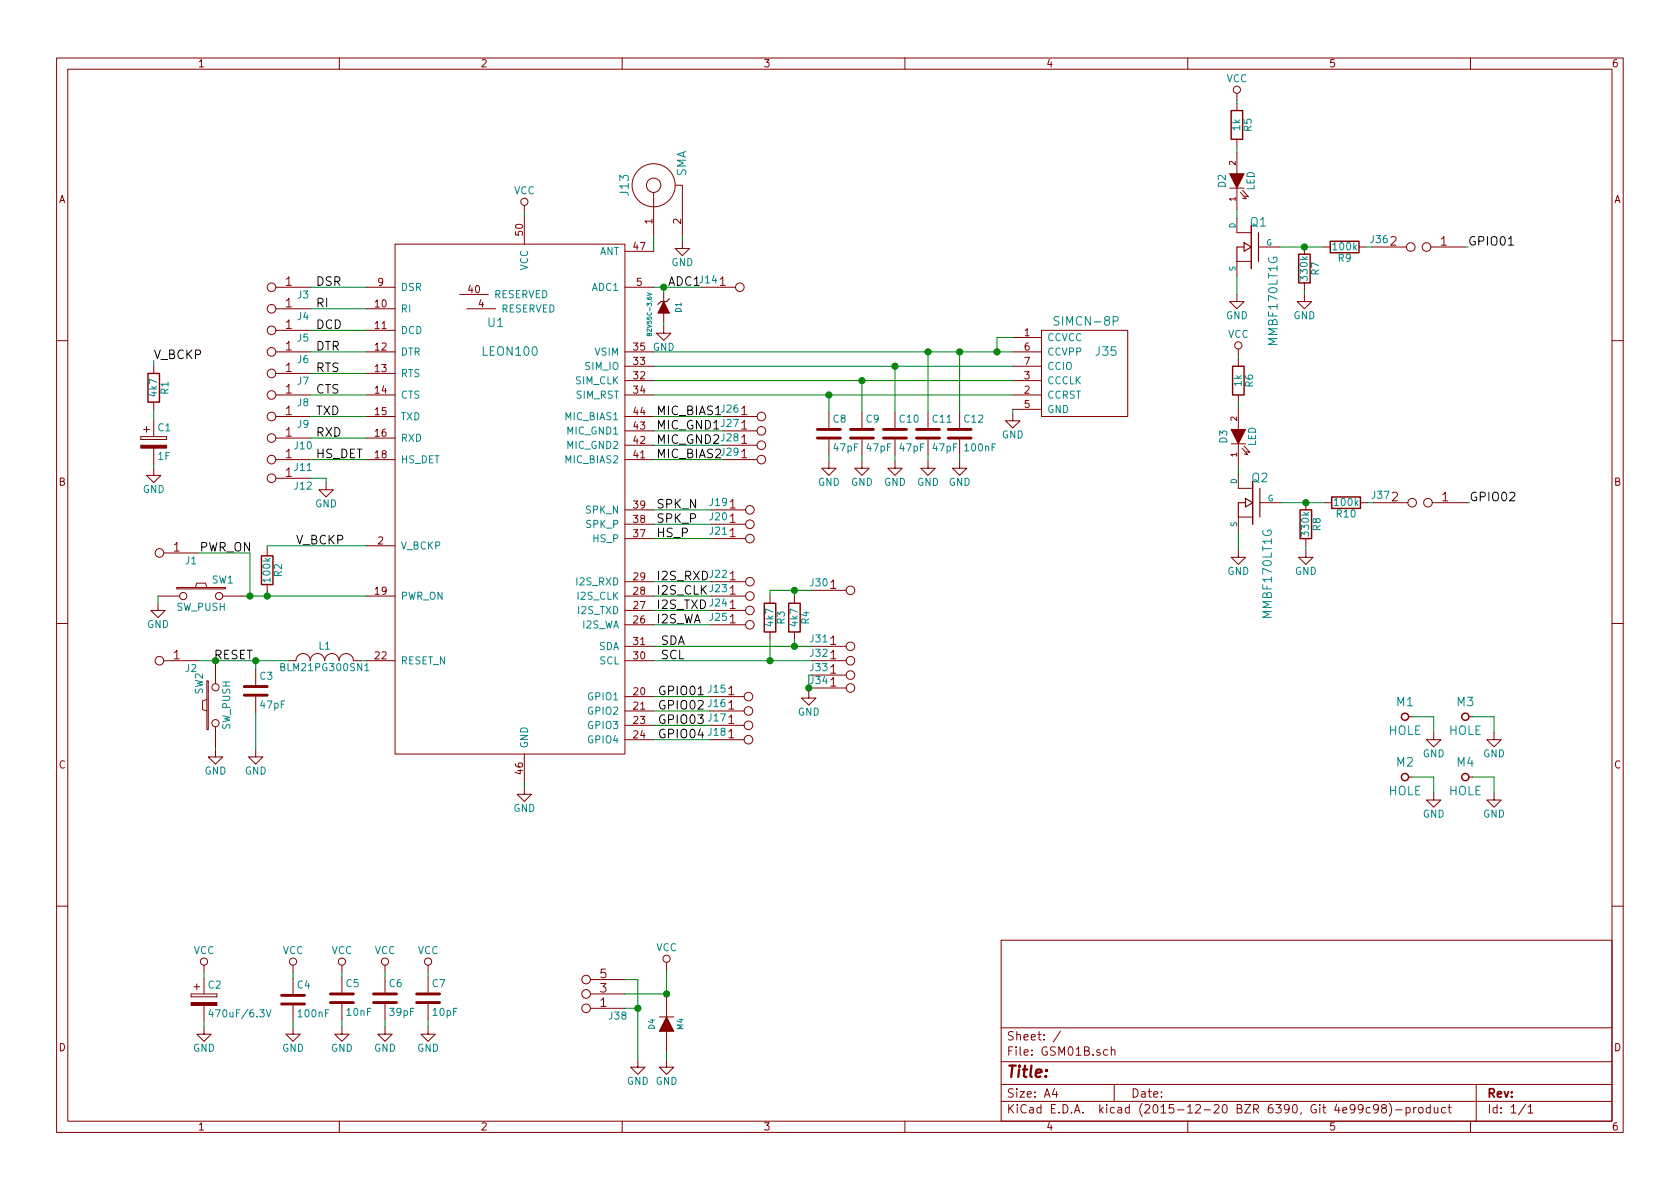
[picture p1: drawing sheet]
EESchema Schematic File Version 2
LIBS:power
LIBS:device
LIBS:transistors
LIBS:conn
LIBS:linear
LIBS:regul
LIBS:74xx
LIBS:cmos4000
LIBS:adc-dac
LIBS:memory
LIBS:xilinx
LIBS:microcontrollers
LIBS:dsp
LIBS:microchip
LIBS:analog_switches
LIBS:motorola
LIBS:texas
LIBS:intel
LIBS:audio
LIBS:interface
LIBS:digital-audio
LIBS:philips
LIBS:display
LIBS:cypress
LIBS:siliconi
LIBS:opto
LIBS:atmel
LIBS:contrib
LIBS:valves
LIBS:ADC-DAC
LIBS:asp-134604-01_(fmc)
LIBS:clock
LIBS:header
LIBS:Jumpers
LIBS:konektory
LIBS:mechanical
LIBS:MLAB_BATERY
LIBS:MLAB_CONNECTORS
LIBS:MLAB_D
LIBS:MLAB_IO
LIBS:MLAB_Jumpers
LIBS:MLAB_T
LIBS:OpAmp
LIBS:sata7-67491-1030
LIBS:GSM01B-cache
EELAYER 25 0
EELAYER END
$Descr A4 11693 8268
encoding utf-8
Sheet 1 1
Title ""
Date ""
Rev ""
Comp ""
Comment1 ""
Comment2 ""
Comment3 ""
Comment4 ""
$EndDescr
$Comp
L LEON100 U1
U 1 1
P 3600 3540
F 0 "U1" H 3450 4840 60  0000 C CNN
F 1 "LEON100" H 3550 4640 60  0000 C CNN
F 2 "Mlab_IO:LEON-G1" H 3700 4540 60  0001 C CNN
F 3 "" H 3700 4540 60  0000 C CNN
	1    3600 3540
	1    0    0    -1  
$EndComp
$Comp
L CP C2
U 1 1
P 1420 6950
F 0 "C2" H 1445 7050 50  0000 L CNN
F 1 "470uF/6.3V" H 1445 6850 50  0000 L CNN
F 2 "Mlab_C:TantalC_SizeD_Reflow" H 1458 6800 30  0001 C CNN
F 3 "" H 1420 6950 60  0000 C CNN
	1    1420 6950
	1    0    0    -1  
$EndComp
$Comp
L C C4
U 1 1
P 2040 6950
F 0 "C4" H 2065 7050 50  0000 L CNN
F 1 "100nF" H 2065 6850 50  0000 L CNN
F 2 "Mlab_R:SMD-0805" H 2078 6800 30  0001 C CNN
F 3 "" H 2040 6950 60  0000 C CNN
	1    2040 6950
	1    0    0    -1  
$EndComp
$Comp
L C C5
U 1 1
P 2380 6940
F 0 "C5" H 2405 7040 50  0000 L CNN
F 1 "10nF" H 2405 6840 50  0000 L CNN
F 2 "Mlab_R:SMD-0805" H 2418 6790 30  0001 C CNN
F 3 "" H 2380 6940 60  0000 C CNN
	1    2380 6940
	1    0    0    -1  
$EndComp
$Comp
L C C6
U 1 1
P 2680 6940
F 0 "C6" H 2705 7040 50  0000 L CNN
F 1 "39pF" H 2705 6840 50  0000 L CNN
F 2 "Mlab_R:SMD-0805" H 2718 6790 30  0001 C CNN
F 3 "" H 2680 6940 60  0000 C CNN
	1    2680 6940
	1    0    0    -1  
$EndComp
$Comp
L C C7
U 1 1
P 2980 6940
F 0 "C7" H 3005 7040 50  0000 L CNN
F 1 "10pF" H 3005 6840 50  0000 L CNN
F 2 "Mlab_R:SMD-0805" H 3018 6790 30  0001 C CNN
F 3 "" H 2980 6940 60  0000 C CNN
	1    2980 6940
	1    0    0    -1  
$EndComp
$Comp
L GND #PWR01
U 1 1
P 9080 2040
F 0 "#PWR01" H 9080 1790 50  0001 C CNN
F 1 "GND" H 9080 1890 50  0000 C CNN
F 2 "" H 9080 2040 60  0000 C CNN
F 3 "" H 9080 2040 60  0000 C CNN
	1    9080 2040
	1    0    0    -1  
$EndComp
$Comp
L VCC #PWR02
U 1 1
P 8610 690
F 0 "#PWR02" H 8610 540 50  0001 C CNN
F 1 "VCC" H 8610 840 50  0000 C CNN
F 2 "" H 8610 690 60  0000 C CNN
F 3 "" H 8610 690 60  0000 C CNN
	1    8610 690 
	1    0    0    -1  
$EndComp
$Comp
L GND #PWR03
U 1 1
P 1420 7140
F 0 "#PWR03" H 1420 6890 50  0001 C CNN
F 1 "GND" H 1420 6990 50  0000 C CNN
F 2 "" H 1420 7140 60  0000 C CNN
F 3 "" H 1420 7140 60  0000 C CNN
	1    1420 7140
	1    0    0    -1  
$EndComp
$Comp
L VCC #PWR04
U 1 1
P 1420 6760
F 0 "#PWR04" H 1420 6610 50  0001 C CNN
F 1 "VCC" H 1420 6910 50  0000 C CNN
F 2 "" H 1420 6760 60  0000 C CNN
F 3 "" H 1420 6760 60  0000 C CNN
	1    1420 6760
	1    0    0    -1  
$EndComp
$Comp
L VCC #PWR05
U 1 1
P 2040 6760
F 0 "#PWR05" H 2040 6610 50  0001 C CNN
F 1 "VCC" H 2040 6910 50  0000 C CNN
F 2 "" H 2040 6760 60  0000 C CNN
F 3 "" H 2040 6760 60  0000 C CNN
	1    2040 6760
	1    0    0    -1  
$EndComp
$Comp
L VCC #PWR06
U 1 1
P 2380 6760
F 0 "#PWR06" H 2380 6610 50  0001 C CNN
F 1 "VCC" H 2380 6910 50  0000 C CNN
F 2 "" H 2380 6760 60  0000 C CNN
F 3 "" H 2380 6760 60  0000 C CNN
	1    2380 6760
	1    0    0    -1  
$EndComp
$Comp
L VCC #PWR07
U 1 1
P 2680 6760
F 0 "#PWR07" H 2680 6610 50  0001 C CNN
F 1 "VCC" H 2680 6910 50  0000 C CNN
F 2 "" H 2680 6760 60  0000 C CNN
F 3 "" H 2680 6760 60  0000 C CNN
	1    2680 6760
	1    0    0    -1  
$EndComp
$Comp
L VCC #PWR08
U 1 1
P 2980 6760
F 0 "#PWR08" H 2980 6610 50  0001 C CNN
F 1 "VCC" H 2980 6910 50  0000 C CNN
F 2 "" H 2980 6760 60  0000 C CNN
F 3 "" H 2980 6760 60  0000 C CNN
	1    2980 6760
	1    0    0    -1  
$EndComp
$Comp
L GND #PWR09
U 1 1
P 2040 7140
F 0 "#PWR09" H 2040 6890 50  0001 C CNN
F 1 "GND" H 2040 6990 50  0000 C CNN
F 2 "" H 2040 7140 60  0000 C CNN
F 3 "" H 2040 7140 60  0000 C CNN
	1    2040 7140
	1    0    0    -1  
$EndComp
$Comp
L GND #PWR010
U 1 1
P 2380 7140
F 0 "#PWR010" H 2380 6890 50  0001 C CNN
F 1 "GND" H 2380 6990 50  0000 C CNN
F 2 "" H 2380 7140 60  0000 C CNN
F 3 "" H 2380 7140 60  0000 C CNN
	1    2380 7140
	1    0    0    -1  
$EndComp
$Comp
L GND #PWR011
U 1 1
P 2680 7140
F 0 "#PWR011" H 2680 6890 50  0001 C CNN
F 1 "GND" H 2680 6990 50  0000 C CNN
F 2 "" H 2680 7140 60  0000 C CNN
F 3 "" H 2680 7140 60  0000 C CNN
	1    2680 7140
	1    0    0    -1  
$EndComp
$Comp
L GND #PWR012
U 1 1
P 2980 7140
F 0 "#PWR012" H 2980 6890 50  0001 C CNN
F 1 "GND" H 2980 6990 50  0000 C CNN
F 2 "" H 2980 7140 60  0000 C CNN
F 3 "" H 2980 7140 60  0000 C CNN
	1    2980 7140
	1    0    0    -1  
$EndComp
$Comp
L SMA J13
U 1 1
P 4550 1280
F 0 "J13" H 4550 1480 60  0000 C CNN
F 1 "SMA" H 4700 1080 60  0000 C CNN
F 2 "Mlab_Con:SMA6251A13G50" H 4550 1280 60  0001 C CNN
F 3 "" H 4550 1280 60  0000 C CNN
	1    4550 1280
	0    -1   -1   0   
$EndComp
$Comp
L JUMP_2x1 J14
U 1 1
P 5280 2140
F 0 "J14" H 4930 2340 50  0000 C CNN
F 1 "JUMP_2x1" V 5280 2290 40  0001 C CNN
F 2 "Mlab_Pin_Headers:Straight_1x02" H 5280 2140 60  0001 C CNN
F 3 "" H 5280 2140 60  0000 C CNN
	1    5280 2140
	1    0    0    -1  
$EndComp
$Comp
L VCC #PWR013
U 1 1
P 3650 1470
F 0 "#PWR013" H 3650 1320 50  0001 C CNN
F 1 "VCC" H 3650 1620 50  0000 C CNN
F 2 "" H 3650 1470 60  0000 C CNN
F 3 "" H 3650 1470 60  0000 C CNN
	1    3650 1470
	1    0    0    -1  
$EndComp
$Comp
L GND #PWR014
U 1 1
P 3650 5470
F 0 "#PWR014" H 3650 5220 50  0001 C CNN
F 1 "GND" H 3650 5320 50  0000 C CNN
F 2 "" H 3650 5470 60  0000 C CNN
F 3 "" H 3650 5470 60  0000 C CNN
	1    3650 5470
	1    0    0    -1  
$EndComp
$Comp
L GND #PWR015
U 1 1
P 2270 3350
F 0 "#PWR015" H 2270 3100 50  0001 C CNN
F 1 "GND" H 2270 3200 50  0000 C CNN
F 2 "" H 2270 3350 60  0000 C CNN
F 3 "" H 2270 3350 60  0000 C CNN
	1    2270 3350
	1    0    0    -1  
$EndComp
$Comp
L JUMP_2x1 J4
U 1 1
P 1760 1990
F 0 "J4" H 1410 2190 50  0000 C CNN
F 1 "JUMP_2x1" V 1760 2140 40  0001 C CNN
F 2 "Mlab_Pin_Headers:Straight_1x02" H 1760 1990 60  0001 C CNN
F 3 "" H 1760 1990 60  0000 C CNN
	1    1760 1990
	-1   0    0    1   
$EndComp
Text Label 2200 1990 0    60   ~ 0
DSR
Text Label 2200 2140 0    60   ~ 0
RI
Text Label 2200 2290 0    60   ~ 0
DCD
Text Label 2200 2440 0    60   ~ 0
DTR
Text Label 2200 2590 0    60   ~ 0
RTS
Text Label 2200 2740 0    60   ~ 0
CTS
Text Label 2200 2890 0    60   ~ 0
TXD
Text Label 2200 3040 0    60   ~ 0
RXD
Text Label 2200 3190 0    60   ~ 0
HS_DET
$Comp
L JUMP_2x1 J11
U 1 1
P 1760 3040
F 0 "J11" H 1410 3240 50  0000 C CNN
F 1 "JUMP_2x1" V 1760 3190 40  0001 C CNN
F 2 "Mlab_Pin_Headers:Straight_1x02" H 1760 3040 60  0001 C CNN
F 3 "" H 1760 3040 60  0000 C CNN
	1    1760 3040
	-1   0    0    1   
$EndComp
$Comp
L JUMP_2x1 J10
U 1 1
P 1760 2890
F 0 "J10" H 1410 3090 50  0000 C CNN
F 1 "JUMP_2x1" V 1760 3040 40  0001 C CNN
F 2 "Mlab_Pin_Headers:Straight_1x02" H 1760 2890 60  0001 C CNN
F 3 "" H 1760 2890 60  0000 C CNN
	1    1760 2890
	-1   0    0    1   
$EndComp
$Comp
L JUMP_2x1 J9
U 1 1
P 1760 2740
F 0 "J9" H 1410 2940 50  0000 C CNN
F 1 "JUMP_2x1" V 1760 2890 40  0001 C CNN
F 2 "Mlab_Pin_Headers:Straight_1x02" H 1760 2740 60  0001 C CNN
F 3 "" H 1760 2740 60  0000 C CNN
	1    1760 2740
	-1   0    0    1   
$EndComp
$Comp
L JUMP_2x1 J8
U 1 1
P 1760 2590
F 0 "J8" H 1410 2790 50  0000 C CNN
F 1 "JUMP_2x1" V 1760 2740 40  0001 C CNN
F 2 "Mlab_Pin_Headers:Straight_1x02" H 1760 2590 60  0001 C CNN
F 3 "" H 1760 2590 60  0000 C CNN
	1    1760 2590
	-1   0    0    1   
$EndComp
$Comp
L JUMP_2x1 J7
U 1 1
P 1760 2440
F 0 "J7" H 1410 2640 50  0000 C CNN
F 1 "JUMP_2x1" V 1760 2590 40  0001 C CNN
F 2 "Mlab_Pin_Headers:Straight_1x02" H 1760 2440 60  0001 C CNN
F 3 "" H 1760 2440 60  0000 C CNN
	1    1760 2440
	-1   0    0    1   
$EndComp
$Comp
L JUMP_2x1 J6
U 1 1
P 1760 2290
F 0 "J6" H 1410 2490 50  0000 C CNN
F 1 "JUMP_2x1" V 1760 2440 40  0001 C CNN
F 2 "Mlab_Pin_Headers:Straight_1x02" H 1760 2290 60  0001 C CNN
F 3 "" H 1760 2290 60  0000 C CNN
	1    1760 2290
	-1   0    0    1   
$EndComp
$Comp
L JUMP_2x1 J5
U 1 1
P 1760 2140
F 0 "J5" H 1410 2340 50  0000 C CNN
F 1 "JUMP_2x1" V 1760 2290 40  0001 C CNN
F 2 "Mlab_Pin_Headers:Straight_1x02" H 1760 2140 60  0001 C CNN
F 3 "" H 1760 2140 60  0000 C CNN
	1    1760 2140
	-1   0    0    1   
$EndComp
$Comp
L JUMP_2x1 J3
U 1 1
P 1760 1840
F 0 "J3" H 1410 2040 50  0000 C CNN
F 1 "JUMP_2x1" V 1760 1990 40  0001 C CNN
F 2 "Mlab_Pin_Headers:Straight_1x02" H 1760 1840 60  0001 C CNN
F 3 "" H 1760 1840 60  0000 C CNN
	1    1760 1840
	-1   0    0    1   
$EndComp
$Comp
L JUMP_2x1 J12
U 1 1
P 1760 3170
F 0 "J12" H 1410 3370 50  0000 C CNN
F 1 "JUMP_2x1" V 1760 3320 40  0001 C CNN
F 2 "Mlab_Pin_Headers:Straight_1x02" H 1760 3170 60  0001 C CNN
F 3 "" H 1760 3170 60  0000 C CNN
	1    1760 3170
	-1   0    0    1   
$EndComp
$Comp
L JUMP_2x1 J18
U 1 1
P 5340 5290
F 0 "J18" H 4990 5490 50  0000 C CNN
F 1 "JUMP_2x1" V 5340 5440 40  0001 C CNN
F 2 "Mlab_Pin_Headers:Straight_1x02" H 5340 5290 60  0001 C CNN
F 3 "" H 5340 5290 60  0000 C CNN
	1    5340 5290
	1    0    0    -1  
$EndComp
Text Label 4580 4840 0    60   ~ 0
GPIO01
Text Label 4580 4940 0    60   ~ 0
GPIO02
Text Label 4580 5040 0    60   ~ 0
GPIO03
Text Label 4580 5140 0    60   ~ 0
GPIO04
$Comp
L JUMP_2x1 J17
U 1 1
P 5340 5190
F 0 "J17" H 4990 5390 50  0000 C CNN
F 1 "JUMP_2x1" V 5340 5340 40  0001 C CNN
F 2 "Mlab_Pin_Headers:Straight_1x02" H 5340 5190 60  0001 C CNN
F 3 "" H 5340 5190 60  0000 C CNN
	1    5340 5190
	1    0    0    -1  
$EndComp
$Comp
L JUMP_2x1 J16
U 1 1
P 5340 5090
F 0 "J16" H 4990 5290 50  0000 C CNN
F 1 "JUMP_2x1" V 5340 5240 40  0001 C CNN
F 2 "Mlab_Pin_Headers:Straight_1x02" H 5340 5090 60  0001 C CNN
F 3 "" H 5340 5090 60  0000 C CNN
	1    5340 5090
	1    0    0    -1  
$EndComp
$Comp
L JUMP_2x1 J15
U 1 1
P 5340 4990
F 0 "J15" H 4990 5190 50  0000 C CNN
F 1 "JUMP_2x1" V 5340 5140 40  0001 C CNN
F 2 "Mlab_Pin_Headers:Straight_1x02" H 5340 4990 60  0001 C CNN
F 3 "" H 5340 4990 60  0000 C CNN
	1    5340 4990
	1    0    0    -1  
$EndComp
$Comp
L JUMP_2x1 J32
U 1 1
P 6050 4740
F 0 "J32" H 5700 4940 50  0000 C CNN
F 1 "JUMP_2x1" V 6050 4890 40  0001 C CNN
F 2 "Mlab_Pin_Headers:Straight_1x02" H 6050 4740 60  0001 C CNN
F 3 "" H 6050 4740 60  0000 C CNN
	1    6050 4740
	1    0    0    -1  
$EndComp
$Comp
L JUMP_2x1 J31
U 1 1
P 6050 4640
F 0 "J31" H 5700 4840 50  0000 C CNN
F 1 "JUMP_2x1" V 6050 4790 40  0001 C CNN
F 2 "Mlab_Pin_Headers:Straight_1x02" H 6050 4640 60  0001 C CNN
F 3 "" H 6050 4640 60  0000 C CNN
	1    6050 4640
	1    0    0    -1  
$EndComp
Text Label 4600 4490 0    60   ~ 0
SDA
Text Label 4600 4590 0    60   ~ 0
SCL
$Comp
L JUMP_2x1 J33
U 1 1
P 6050 4840
F 0 "J33" H 5700 5040 50  0000 C CNN
F 1 "JUMP_2x1" V 6050 4990 40  0001 C CNN
F 2 "Mlab_Pin_Headers:Straight_1x02" H 6050 4840 60  0001 C CNN
F 3 "" H 6050 4840 60  0000 C CNN
	1    6050 4840
	1    0    0    -1  
$EndComp
$Comp
L JUMP_2x1 J34
U 1 1
P 6050 4930
F 0 "J34" H 5700 5130 50  0000 C CNN
F 1 "JUMP_2x1" V 6050 5080 40  0001 C CNN
F 2 "Mlab_Pin_Headers:Straight_1x02" H 6050 4930 60  0001 C CNN
F 3 "" H 6050 4930 60  0000 C CNN
	1    6050 4930
	1    0    0    -1  
$EndComp
$Comp
L GND #PWR016
U 1 1
P 5630 4800
F 0 "#PWR016" H 5630 4550 50  0001 C CNN
F 1 "GND" H 5630 4650 50  0000 C CNN
F 2 "" H 5630 4800 60  0000 C CNN
F 3 "" H 5630 4800 60  0000 C CNN
	1    5630 4800
	1    0    0    -1  
$EndComp
$Comp
L JUMP_2x1 J30
U 1 1
P 6050 4250
F 0 "J30" H 5700 4450 50  0000 C CNN
F 1 "JUMP_2x1" V 6050 4400 40  0001 C CNN
F 2 "Mlab_Pin_Headers:Straight_1x02" H 6050 4250 60  0001 C CNN
F 3 "" H 6050 4250 60  0000 C CNN
	1    6050 4250
	1    0    0    -1  
$EndComp
$Comp
L R R3
U 1 1
P 5360 4290
F 0 "R3" V 5440 4290 50  0000 C CNN
F 1 "4k7" V 5360 4290 50  0000 C CNN
F 2 "Mlab_R:SMD-0805" V 5290 4290 30  0001 C CNN
F 3 "" H 5360 4290 30  0000 C CNN
	1    5360 4290
	1    0    0    -1  
$EndComp
$Comp
L R R4
U 1 1
P 5530 4290
F 0 "R4" V 5610 4290 50  0000 C CNN
F 1 "4k7" V 5530 4290 50  0000 C CNN
F 2 "Mlab_R:SMD-0805" V 5460 4290 30  0001 C CNN
F 3 "" H 5530 4290 30  0000 C CNN
	1    5530 4290
	1    0    0    -1  
$EndComp
$Comp
L JUMP_2x1 J22
U 1 1
P 5350 4190
F 0 "J22" H 5000 4390 50  0000 C CNN
F 1 "JUMP_2x1" V 5350 4340 40  0001 C CNN
F 2 "Mlab_Pin_Headers:Straight_1x02" H 5350 4190 60  0001 C CNN
F 3 "" H 5350 4190 60  0000 C CNN
	1    5350 4190
	1    0    0    -1  
$EndComp
Text Label 4570 4040 0    60   ~ 0
I2S_RXD
Text Label 4570 4140 0    60   ~ 0
I2S_CLK
Text Label 4570 4240 0    60   ~ 0
I2S_TXD
Text Label 4570 4340 0    60   ~ 0
I2S_WA
$Comp
L JUMP_2x1 J23
U 1 1
P 5350 4290
F 0 "J23" H 5000 4490 50  0000 C CNN
F 1 "JUMP_2x1" V 5350 4440 40  0001 C CNN
F 2 "Mlab_Pin_Headers:Straight_1x02" H 5350 4290 60  0001 C CNN
F 3 "" H 5350 4290 60  0000 C CNN
	1    5350 4290
	1    0    0    -1  
$EndComp
$Comp
L JUMP_2x1 J24
U 1 1
P 5350 4390
F 0 "J24" H 5000 4590 50  0000 C CNN
F 1 "JUMP_2x1" V 5350 4540 40  0001 C CNN
F 2 "Mlab_Pin_Headers:Straight_1x02" H 5350 4390 60  0001 C CNN
F 3 "" H 5350 4390 60  0000 C CNN
	1    5350 4390
	1    0    0    -1  
$EndComp
$Comp
L JUMP_2x1 J25
U 1 1
P 5350 4490
F 0 "J25" H 5000 4690 50  0000 C CNN
F 1 "JUMP_2x1" V 5350 4640 40  0001 C CNN
F 2 "Mlab_Pin_Headers:Straight_1x02" H 5350 4490 60  0001 C CNN
F 3 "" H 5350 4490 60  0000 C CNN
	1    5350 4490
	1    0    0    -1  
$EndComp
$Comp
L JUMP_2x1 J19
U 1 1
P 5350 3690
F 0 "J19" H 5000 3890 50  0000 C CNN
F 1 "JUMP_2x1" V 5350 3840 40  0001 C CNN
F 2 "Mlab_Pin_Headers:Straight_1x02" H 5350 3690 60  0001 C CNN
F 3 "" H 5350 3690 60  0000 C CNN
	1    5350 3690
	1    0    0    -1  
$EndComp
Text Label 4570 3540 0    60   ~ 0
SPK_N
Text Label 4570 3640 0    60   ~ 0
SPK_P
Text Label 4570 3740 0    60   ~ 0
HS_P
$Comp
L JUMP_2x1 J20
U 1 1
P 5350 3790
F 0 "J20" H 5000 3990 50  0000 C CNN
F 1 "JUMP_2x1" V 5350 3940 40  0001 C CNN
F 2 "Mlab_Pin_Headers:Straight_1x02" H 5350 3790 60  0001 C CNN
F 3 "" H 5350 3790 60  0000 C CNN
	1    5350 3790
	1    0    0    -1  
$EndComp
$Comp
L JUMP_2x1 J21
U 1 1
P 5350 3890
F 0 "J21" H 5000 4090 50  0000 C CNN
F 1 "JUMP_2x1" V 5350 4040 40  0001 C CNN
F 2 "Mlab_Pin_Headers:Straight_1x02" H 5350 3890 60  0001 C CNN
F 3 "" H 5350 3890 60  0000 C CNN
	1    5350 3890
	1    0    0    -1  
$EndComp
$Comp
L JUMP_2x1 J26
U 1 1
P 5430 3040
F 0 "J26" H 5080 3240 50  0000 C CNN
F 1 "JUMP_2x1" V 5430 3190 40  0001 C CNN
F 2 "Mlab_Pin_Headers:Straight_1x02" H 5430 3040 60  0001 C CNN
F 3 "" H 5430 3040 60  0000 C CNN
	1    5430 3040
	1    0    0    -1  
$EndComp
Text Label 4570 2890 0    60   ~ 0
MIC_BIAS1
Text Label 4570 2990 0    60   ~ 0
MIC_GND1
Text Label 4570 3090 0    60   ~ 0
MIC_GND2
Text Label 4570 3190 0    60   ~ 0
MIC_BIAS2
$Comp
L JUMP_2x1 J27
U 1 1
P 5430 3140
F 0 "J27" H 5080 3340 50  0000 C CNN
F 1 "JUMP_2x1" V 5430 3290 40  0001 C CNN
F 2 "Mlab_Pin_Headers:Straight_1x02" H 5430 3140 60  0001 C CNN
F 3 "" H 5430 3140 60  0000 C CNN
	1    5430 3140
	1    0    0    -1  
$EndComp
$Comp
L JUMP_2x1 J28
U 1 1
P 5430 3240
F 0 "J28" H 5080 3440 50  0000 C CNN
F 1 "JUMP_2x1" V 5430 3390 40  0001 C CNN
F 2 "Mlab_Pin_Headers:Straight_1x02" H 5430 3240 60  0001 C CNN
F 3 "" H 5430 3240 60  0000 C CNN
	1    5430 3240
	1    0    0    -1  
$EndComp
$Comp
L JUMP_2x1 J29
U 1 1
P 5430 3340
F 0 "J29" H 5080 3540 50  0000 C CNN
F 1 "JUMP_2x1" V 5430 3490 40  0001 C CNN
F 2 "Mlab_Pin_Headers:Straight_1x02" H 5430 3340 60  0001 C CNN
F 3 "" H 5430 3340 60  0000 C CNN
	1    5430 3340
	1    0    0    -1  
$EndComp
$Comp
L R R2
U 1 1
P 1860 3960
F 0 "R2" V 1940 3960 50  0000 C CNN
F 1 "100k" V 1860 3960 50  0000 C CNN
F 2 "Mlab_R:SMD-0805" V 1790 3960 30  0001 C CNN
F 3 "" H 1860 3960 30  0000 C CNN
	1    1860 3960
	1    0    0    -1  
$EndComp
$Comp
L SW_PUSH SW1
U 1 1
P 1400 4140
F 0 "SW1" H 1550 4250 50  0000 C CNN
F 1 "SW_PUSH" H 1400 4060 50  0000 C CNN
F 2 "Mlab_SW:SW_PUSH_SMALL" H 1400 4140 60  0001 C CNN
F 3 "" H 1400 4140 60  0000 C CNN
	1    1400 4140
	1    0    0    -1  
$EndComp
$Comp
L GND #PWR017
U 1 1
P 1100 4190
F 0 "#PWR017" H 1100 3940 50  0001 C CNN
F 1 "GND" H 1100 4040 50  0000 C CNN
F 2 "" H 1100 4190 60  0000 C CNN
F 3 "" H 1100 4190 60  0000 C CNN
	1    1100 4190
	1    0    0    -1  
$EndComp
$Comp
L INDUCTOR_SMALL L1
U 1 1
P 2260 4590
F 0 "L1" H 2260 4690 50  0000 C CNN
F 1 "BLM21PG300SN1" H 2260 4540 50  0000 C CNN
F 2 "Mlab_R:SMD-0805" H 2260 4590 60  0001 C CNN
F 3 "" H 2260 4590 60  0000 C CNN
	1    2260 4590
	1    0    0    -1  
$EndComp
$Comp
L C C3
U 1 1
P 1780 4800
F 0 "C3" H 1805 4900 50  0000 L CNN
F 1 "47pF" H 1805 4700 50  0000 L CNN
F 2 "Mlab_R:SMD-0805" H 1818 4650 30  0001 C CNN
F 3 "" H 1780 4800 60  0000 C CNN
	1    1780 4800
	1    0    0    -1  
$EndComp
$Comp
L GND #PWR018
U 1 1
P 1780 5210
F 0 "#PWR018" H 1780 4960 50  0001 C CNN
F 1 "GND" H 1780 5060 50  0000 C CNN
F 2 "" H 1780 5210 60  0000 C CNN
F 3 "" H 1780 5210 60  0000 C CNN
	1    1780 5210
	1    0    0    -1  
$EndComp
$Comp
L JUMP_2x1 J2
U 1 1
P 980 4440
F 0 "J2" H 630 4640 50  0000 C CNN
F 1 "JUMP_2x1" V 980 4590 40  0001 C CNN
F 2 "Mlab_Pin_Headers:Straight_1x02" H 980 4440 60  0001 C CNN
F 3 "" H 980 4440 60  0000 C CNN
	1    980  4440
	-1   0    0    1   
$EndComp
$Comp
L SW_PUSH SW2
U 1 1
P 1500 4900
F 0 "SW2" H 1650 5010 50  0000 C CNN
F 1 "SW_PUSH" H 1500 4820 50  0000 C CNN
F 2 "Mlab_SW:SW_PUSH_SMALL" H 1500 4900 60  0001 C CNN
F 3 "" H 1500 4900 60  0000 C CNN
	1    1500 4900
	0    -1   -1   0   
$EndComp
$Comp
L GND #PWR019
U 1 1
P 1500 5210
F 0 "#PWR019" H 1500 4960 50  0001 C CNN
F 1 "GND" H 1500 5060 50  0000 C CNN
F 2 "" H 1500 5210 60  0000 C CNN
F 3 "" H 1500 5210 60  0000 C CNN
	1    1500 5210
	1    0    0    -1  
$EndComp
Text Label 1490 4590 0    60   ~ 0
RESET
$Comp
L JUMP_2x1 J1
U 1 1
P 980 3690
F 0 "J1" H 630 3890 50  0000 C CNN
F 1 "JUMP_2x1" V 980 3840 40  0001 C CNN
F 2 "Mlab_Pin_Headers:Straight_1x02" H 980 3690 60  0001 C CNN
F 3 "" H 980 3690 60  0000 C CNN
	1    980  3690
	-1   0    0    1   
$EndComp
Text Label 1390 3840 0    60   ~ 0
PWR_ON
$Comp
L CP C1
U 1 1
P 1070 3070
F 0 "C1" H 1095 3170 50  0000 L CNN
F 1 "1F" H 1095 2970 50  0000 L CNN
F 2 "Mlab_C:C_Radial_D8_L11.5_P3.5" H 1108 2920 30  0001 C CNN
F 3 "" H 1070 3070 60  0000 C CNN
	1    1070 3070
	1    0    0    -1  
$EndComp
Text Label 2060 3790 0    60   ~ 0
V_BCKP
$Comp
L R R1
U 1 1
P 1070 2690
F 0 "R1" V 1150 2690 50  0000 C CNN
F 1 "4k7" V 1070 2690 50  0000 C CNN
F 2 "Mlab_R:SMD-0805" V 1000 2690 30  0001 C CNN
F 3 "" H 1070 2690 30  0000 C CNN
	1    1070 2690
	1    0    0    -1  
$EndComp
$Comp
L GND #PWR020
U 1 1
P 1070 3250
F 0 "#PWR020" H 1070 3000 50  0001 C CNN
F 1 "GND" H 1070 3100 50  0000 C CNN
F 2 "" H 1070 3250 60  0000 C CNN
F 3 "" H 1070 3250 60  0000 C CNN
	1    1070 3250
	1    0    0    -1  
$EndComp
Text Label 1070 2500 0    60   ~ 0
V_BCKP
$Comp
L ZENERsmall D1
U 1 1
P 4620 2130
F 0 "D1" H 4620 2230 40  0000 C CNN
F 1 "BZV55C-3,6V" H 4670 2030 30  0000 C CNN
F 2 "Mlab_D:Diode-MiniMELF_Standard" H 4620 2130 60  0001 C CNN
F 3 "" H 4620 2130 60  0000 C CNN
	1    4620 2130
	0    1    1    0   
$EndComp
$Comp
L GND #PWR021
U 1 1
P 4620 2260
F 0 "#PWR021" H 4620 2010 50  0001 C CNN
F 1 "GND" H 4620 2110 50  0000 C CNN
F 2 "" H 4620 2260 60  0000 C CNN
F 3 "" H 4620 2260 60  0000 C CNN
	1    4620 2260
	1    0    0    -1  
$EndComp
Text Label 4650 1990 0    60   ~ 0
ADC1
$Comp
L GND #PWR022
U 1 1
P 4750 1670
F 0 "#PWR022" H 4750 1420 50  0001 C CNN
F 1 "GND" H 4750 1520 50  0000 C CNN
F 2 "" H 4750 1670 60  0000 C CNN
F 3 "" H 4750 1670 60  0000 C CNN
	1    4750 1670
	1    0    0    -1  
$EndComp
$Comp
L MOS_N Q1
U 1 1
P 8710 1710
F 0 "Q1" H 8720 1880 60  0000 R CNN
F 1 "MMBF170LT1G" V 8560 1650 60  0000 R CNN
F 2 "Mlab_T:SOT-23" H 8710 1710 60  0001 C CNN
F 3 "" H 8710 1710 60  0000 C CNN
	1    8710 1710
	-1   0    0    -1  
$EndComp
$Comp
L LED D2
U 1 1
P 8610 1250
F 0 "D2" H 8610 1350 50  0000 C CNN
F 1 "LED" H 8610 1150 50  0000 C CNN
F 2 "Mlab_D:LED_1206" H 8610 1250 60  0001 C CNN
F 3 "" H 8610 1250 60  0000 C CNN
	1    8610 1250
	0    -1   -1   0   
$EndComp
$Comp
L R R5
U 1 1
P 8610 860
F 0 "R5" V 8690 860 50  0000 C CNN
F 1 "1k" V 8610 860 50  0000 C CNN
F 2 "Mlab_R:SMD-0805" V 8540 860 30  0001 C CNN
F 3 "" H 8610 860 30  0000 C CNN
	1    8610 860 
	1    0    0    -1  
$EndComp
$Comp
L R R7
U 1 1
P 9080 1860
F 0 "R7" V 9160 1860 50  0000 C CNN
F 1 "330k" V 9080 1860 50  0000 C CNN
F 2 "Mlab_R:SMD-0805" V 9010 1860 30  0001 C CNN
F 3 "" H 9080 1860 30  0000 C CNN
	1    9080 1860
	1    0    0    -1  
$EndComp
$Comp
L R R9
U 1 1
P 9360 1710
F 0 "R9" V 9440 1710 50  0000 C CNN
F 1 "100k" V 9360 1710 50  0000 C CNN
F 2 "Mlab_R:SMD-0805" V 9290 1710 30  0001 C CNN
F 3 "" H 9360 1710 30  0000 C CNN
	1    9360 1710
	0    1    1    0   
$EndComp
$Comp
L GND #PWR023
U 1 1
P 8610 2040
F 0 "#PWR023" H 8610 1790 50  0001 C CNN
F 1 "GND" H 8610 1890 50  0000 C CNN
F 2 "" H 8610 2040 60  0000 C CNN
F 3 "" H 8610 2040 60  0000 C CNN
	1    8610 2040
	1    0    0    -1  
$EndComp
$Comp
L JUMP2_2x1 J36
U 1 1
P 9900 1710
F 0 "J36" H 9600 1760 50  0000 C CNN
F 1 "JUMP2_2x1" H 10100 1610 40  0001 C CNN
F 2 "Mlab_Pin_Headers:Straight_1x02" H 9900 1710 60  0001 C CNN
F 3 "" H 9900 1710 60  0000 C CNN
	1    9900 1710
	1    0    0    -1  
$EndComp
Text Label 10220 1710 0    60   ~ 0
GPIO01
$Comp
L GND #PWR024
U 1 1
P 9090 3820
F 0 "#PWR024" H 9090 3570 50  0001 C CNN
F 1 "GND" H 9090 3670 50  0000 C CNN
F 2 "" H 9090 3820 60  0000 C CNN
F 3 "" H 9090 3820 60  0000 C CNN
	1    9090 3820
	1    0    0    -1  
$EndComp
$Comp
L VCC #PWR025
U 1 1
P 8620 2470
F 0 "#PWR025" H 8620 2320 50  0001 C CNN
F 1 "VCC" H 8620 2620 50  0000 C CNN
F 2 "" H 8620 2470 60  0000 C CNN
F 3 "" H 8620 2470 60  0000 C CNN
	1    8620 2470
	1    0    0    -1  
$EndComp
$Comp
L MOS_N Q2
U 1 1
P 8720 3490
F 0 "Q2" H 8730 3660 60  0000 R CNN
F 1 "MMBF170LT1G" V 8620 3310 60  0000 R CNN
F 2 "Mlab_T:SOT-23" H 8720 3490 60  0001 C CNN
F 3 "" H 8720 3490 60  0000 C CNN
	1    8720 3490
	-1   0    0    -1  
$EndComp
$Comp
L LED D3
U 1 1
P 8620 3030
F 0 "D3" H 8620 3130 50  0000 C CNN
F 1 "LED" H 8620 2930 50  0000 C CNN
F 2 "Mlab_D:LED_1206" H 8620 3030 60  0001 C CNN
F 3 "" H 8620 3030 60  0000 C CNN
	1    8620 3030
	0    -1   -1   0   
$EndComp
$Comp
L R R6
U 1 1
P 8620 2640
F 0 "R6" V 8700 2640 50  0000 C CNN
F 1 "1k" V 8620 2640 50  0000 C CNN
F 2 "Mlab_R:SMD-0805" V 8550 2640 30  0001 C CNN
F 3 "" H 8620 2640 30  0000 C CNN
	1    8620 2640
	1    0    0    -1  
$EndComp
$Comp
L R R8
U 1 1
P 9090 3640
F 0 "R8" V 9170 3640 50  0000 C CNN
F 1 "330k" V 9090 3640 50  0000 C CNN
F 2 "Mlab_R:SMD-0805" V 9020 3640 30  0001 C CNN
F 3 "" H 9090 3640 30  0000 C CNN
	1    9090 3640
	1    0    0    -1  
$EndComp
$Comp
L R R10
U 1 1
P 9370 3490
F 0 "R10" V 9450 3490 50  0000 C CNN
F 1 "100k" V 9370 3490 50  0000 C CNN
F 2 "Mlab_R:SMD-0805" V 9300 3490 30  0001 C CNN
F 3 "" H 9370 3490 30  0000 C CNN
	1    9370 3490
	0    1    1    0   
$EndComp
$Comp
L GND #PWR026
U 1 1
P 8620 3820
F 0 "#PWR026" H 8620 3570 50  0001 C CNN
F 1 "GND" H 8620 3670 50  0000 C CNN
F 2 "" H 8620 3820 60  0000 C CNN
F 3 "" H 8620 3820 60  0000 C CNN
	1    8620 3820
	1    0    0    -1  
$EndComp
$Comp
L JUMP2_2x1 J37
U 1 1
P 9910 3490
F 0 "J37" H 9610 3540 50  0000 C CNN
F 1 "JUMP2_2x1" H 10110 3390 40  0001 C CNN
F 2 "Mlab_Pin_Headers:Straight_1x02" H 9910 3490 60  0001 C CNN
F 3 "" H 9910 3490 60  0000 C CNN
	1    9910 3490
	1    0    0    -1  
$EndComp
Text Label 10230 3490 0    60   ~ 0
GPIO02
$Comp
L HOLE M2
U 1 1
P 9780 5400
F 0 "M2" H 9780 5500 60  0000 C CNN
F 1 "HOLE" H 9780 5300 60  0000 C CNN
F 2 "Mlab_Mechanical:MountingHole_3mm" H 9780 5400 60  0001 C CNN
F 3 "" H 9780 5400 60  0000 C CNN
	1    9780 5400
	1    0    0    -1  
$EndComp
$Comp
L GND #PWR027
U 1 1
P 9980 5510
F 0 "#PWR027" H 9980 5260 50  0001 C CNN
F 1 "GND" H 9980 5360 50  0000 C CNN
F 2 "" H 9980 5510 60  0000 C CNN
F 3 "" H 9980 5510 60  0000 C CNN
	1    9980 5510
	1    0    0    -1  
$EndComp
$Comp
L HOLE M4
U 1 1
P 10200 5400
F 0 "M4" H 10200 5500 60  0000 C CNN
F 1 "HOLE" H 10200 5300 60  0000 C CNN
F 2 "Mlab_Mechanical:MountingHole_3mm" H 10200 5400 60  0001 C CNN
F 3 "" H 10200 5400 60  0000 C CNN
	1    10200 5400
	1    0    0    -1  
$EndComp
$Comp
L GND #PWR028
U 1 1
P 10400 5510
F 0 "#PWR028" H 10400 5260 50  0001 C CNN
F 1 "GND" H 10400 5360 50  0000 C CNN
F 2 "" H 10400 5510 60  0000 C CNN
F 3 "" H 10400 5510 60  0000 C CNN
	1    10400 5510
	1    0    0    -1  
$EndComp
$Comp
L HOLE M1
U 1 1
P 9780 4980
F 0 "M1" H 9780 5080 60  0000 C CNN
F 1 "HOLE" H 9780 4880 60  0000 C CNN
F 2 "Mlab_Mechanical:MountingHole_3mm" H 9780 4980 60  0001 C CNN
F 3 "" H 9780 4980 60  0000 C CNN
	1    9780 4980
	1    0    0    -1  
$EndComp
$Comp
L GND #PWR029
U 1 1
P 9980 5090
F 0 "#PWR029" H 9980 4840 50  0001 C CNN
F 1 "GND" H 9980 4940 50  0000 C CNN
F 2 "" H 9980 5090 60  0000 C CNN
F 3 "" H 9980 5090 60  0000 C CNN
	1    9980 5090
	1    0    0    -1  
$EndComp
$Comp
L HOLE M3
U 1 1
P 10200 4980
F 0 "M3" H 10200 5080 60  0000 C CNN
F 1 "HOLE" H 10200 4880 60  0000 C CNN
F 2 "Mlab_Mechanical:MountingHole_3mm" H 10200 4980 60  0001 C CNN
F 3 "" H 10200 4980 60  0000 C CNN
	1    10200 4980
	1    0    0    -1  
$EndComp
$Comp
L GND #PWR030
U 1 1
P 10400 5090
F 0 "#PWR030" H 10400 4840 50  0001 C CNN
F 1 "GND" H 10400 4940 50  0000 C CNN
F 2 "" H 10400 5090 60  0000 C CNN
F 3 "" H 10400 5090 60  0000 C CNN
	1    10400 5090
	1    0    0    -1  
$EndComp
$Comp
L SIM J35
U 1 1
P 7300 2590
F 0 "J35" H 7700 2740 60  0000 C CNN
F 1 "SIMCN-8P" H 7560 2950 60  0000 C CNN
F 2 "Mlab_Con:SIMCN-8P" H 7300 2440 60  0001 C CNN
F 3 "" H 7300 2440 60  0000 C CNN
	1    7300 2590
	1    0    0    -1  
$EndComp
$Comp
L GND #PWR031
U 1 1
P 7050 2870
F 0 "#PWR031" H 7050 2620 50  0001 C CNN
F 1 "GND" H 7050 2720 50  0000 C CNN
F 2 "" H 7050 2870 60  0000 C CNN
F 3 "" H 7050 2870 60  0000 C CNN
	1    7050 2870
	1    0    0    -1  
$EndComp
$Comp
L C C8
U 1 1
P 5770 3010
F 0 "C8" H 5795 3110 50  0000 L CNN
F 1 "47pF" H 5795 2910 50  0000 L CNN
F 2 "Mlab_R:SMD-0805" H 5808 2860 30  0001 C CNN
F 3 "" H 5770 3010 60  0000 C CNN
	1    5770 3010
	1    0    0    -1  
$EndComp
$Comp
L C C9
U 1 1
P 6000 3010
F 0 "C9" H 6025 3110 50  0000 L CNN
F 1 "47pF" H 6025 2910 50  0000 L CNN
F 2 "Mlab_R:SMD-0805" H 6038 2860 30  0001 C CNN
F 3 "" H 6000 3010 60  0000 C CNN
	1    6000 3010
	1    0    0    -1  
$EndComp
$Comp
L C C10
U 1 1
P 6230 3010
F 0 "C10" H 6255 3110 50  0000 L CNN
F 1 "47pF" H 6255 2910 50  0000 L CNN
F 2 "Mlab_R:SMD-0805" H 6268 2860 30  0001 C CNN
F 3 "" H 6230 3010 60  0000 C CNN
	1    6230 3010
	1    0    0    -1  
$EndComp
$Comp
L C C11
U 1 1
P 6460 3010
F 0 "C11" H 6485 3110 50  0000 L CNN
F 1 "47pF" H 6485 2910 50  0000 L CNN
F 2 "Mlab_R:SMD-0805" H 6498 2860 30  0001 C CNN
F 3 "" H 6460 3010 60  0000 C CNN
	1    6460 3010
	1    0    0    -1  
$EndComp
$Comp
L C C12
U 1 1
P 6680 3010
F 0 "C12" H 6705 3110 50  0000 L CNN
F 1 "100nF" H 6705 2910 50  0000 L CNN
F 2 "Mlab_R:SMD-0805" H 6718 2860 30  0001 C CNN
F 3 "" H 6680 3010 60  0000 C CNN
	1    6680 3010
	1    0    0    -1  
$EndComp
Wire Wire Line
	1420 7140 1420 7100
Wire Wire Line
	2040 7140 2040 7100
Wire Wire Line
	1420 6800 1420 6760
Wire Wire Line
	2040 6800 2040 6760
Wire Wire Line
	2380 6790 2380 6760
Wire Wire Line
	2380 7140 2380 7090
Wire Wire Line
	2680 7140 2680 7090
Wire Wire Line
	2980 7140 2980 7090
Wire Wire Line
	2680 6790 2680 6760
Wire Wire Line
	2980 6790 2980 6760
Wire Wire Line
	3650 1490 3650 1470
Wire Wire Line
	3650 5470 3650 5440
Wire Wire Line
	2160 3190 2550 3190
Wire Wire Line
	2550 3040 2160 3040
Wire Wire Line
	2160 2890 2550 2890
Wire Wire Line
	2550 2740 2160 2740
Wire Wire Line
	2160 2590 2550 2590
Wire Wire Line
	2550 2440 2160 2440
Wire Wire Line
	2160 2290 2550 2290
Wire Wire Line
	2160 2140 2550 2140
Wire Wire Line
	2160 1990 2550 1990
Wire Wire Line
	2160 3320 2270 3320
Wire Wire Line
	2270 3320 2270 3350
Wire Wire Line
	4940 5140 4550 5140
Wire Wire Line
	4550 5040 4940 5040
Wire Wire Line
	4550 4940 4940 4940
Wire Wire Line
	4550 4840 4940 4840
Wire Wire Line
	4550 4590 5650 4590
Wire Wire Line
	4550 4490 5650 4490
Wire Wire Line
	5650 4690 5630 4690
Wire Wire Line
	5630 4690 5630 4800
Wire Wire Line
	5650 4780 5630 4780
Connection ~ 5630 4780
Connection ~ 5360 4590
Wire Wire Line
	5530 4440 5530 4490
Connection ~ 5530 4490
Wire Wire Line
	5530 4140 5530 4100
Wire Wire Line
	5360 4100 5650 4100
Connection ~ 5530 4100
Wire Wire Line
	4550 4040 4950 4040
Wire Wire Line
	5360 4140 5360 4100
Wire Wire Line
	4550 4140 4950 4140
Wire Wire Line
	4550 4240 4950 4240
Wire Wire Line
	4550 4340 4950 4340
Wire Wire Line
	4550 3540 4950 3540
Wire Wire Line
	4550 3640 4950 3640
Wire Wire Line
	4550 3740 4950 3740
Wire Wire Line
	4550 2890 5030 2890
Wire Wire Line
	4550 2990 5030 2990
Wire Wire Line
	4550 3090 5030 3090
Wire Wire Line
	4550 3190 5030 3190
Wire Wire Line
	1700 4140 2550 4140
Wire Wire Line
	1860 4110 1860 4140
Connection ~ 1860 4140
Wire Wire Line
	1100 4190 1100 4140
Wire Wire Line
	1860 3790 2550 3790
Wire Wire Line
	1860 3790 1860 3810
Wire Wire Line
	1380 4590 2010 4590
Wire Wire Line
	1500 4590 1500 4600
Wire Wire Line
	1780 4650 1780 4590
Connection ~ 1780 4590
Wire Wire Line
	1500 5210 1500 5200
Wire Wire Line
	1780 5210 1780 4950
Connection ~ 1500 4590
Wire Wire Line
	2510 4590 2550 4590
Wire Wire Line
	1380 3840 1740 3840
Wire Wire Line
	1740 3840 1740 4140
Connection ~ 1740 4140
Wire Wire Line
	1070 3250 1070 3220
Wire Wire Line
	1070 2920 1070 2840
Wire Wire Line
	1070 2540 1070 2500
Wire Wire Line
	4620 2260 4620 2230
Wire Wire Line
	4550 1990 4880 1990
Wire Wire Line
	4620 1990 4620 2030
Connection ~ 4620 1990
Wire Wire Line
	4750 1670 4750 1630
Wire Wire Line
	4550 1630 4550 1740
Wire Wire Line
	5360 4440 5360 4590
Wire Wire Line
	8610 1050 8610 1010
Wire Wire Line
	8610 1510 8610 1450
Wire Wire Line
	8610 1910 8610 2040
Wire Wire Line
	9080 2040 9080 2010
Wire Wire Line
	8910 1710 9210 1710
Wire Wire Line
	9510 1710 9550 1710
Wire Wire Line
	10200 1710 10220 1710
Wire Wire Line
	8610 710  8610 690 
Wire Wire Line
	8620 2830 8620 2790
Wire Wire Line
	8620 3290 8620 3230
Wire Wire Line
	8620 3690 8620 3820
Wire Wire Line
	9090 3820 9090 3790
Wire Wire Line
	8920 3490 9220 3490
Wire Wire Line
	9520 3490 9560 3490
Wire Wire Line
	10210 3490 10230 3490
Wire Wire Line
	8620 2490 8620 2470
Wire Wire Line
	9830 5400 9980 5400
Wire Wire Line
	9980 5400 9980 5510
Wire Wire Line
	10250 5400 10400 5400
Wire Wire Line
	10400 5400 10400 5510
Wire Wire Line
	9830 4980 9980 4980
Wire Wire Line
	9980 4980 9980 5090
Wire Wire Line
	10250 4980 10400 4980
Wire Wire Line
	10400 4980 10400 5090
Wire Wire Line
	4550 2440 7050 2440
Wire Wire Line
	7050 2340 6940 2340
Wire Wire Line
	4550 2540 7050 2540
Wire Wire Line
	4550 2640 7050 2640
Wire Wire Line
	4550 2740 7050 2740
Wire Wire Line
	7050 2870 7050 2840
Wire Wire Line
	6940 2340 6940 2440
Connection ~ 6940 2440
$Comp
L GND #PWR032
U 1 1
P 5770 3200
F 0 "#PWR032" H 5770 2950 50  0001 C CNN
F 1 "GND" H 5770 3050 50  0000 C CNN
F 2 "" H 5770 3200 60  0000 C CNN
F 3 "" H 5770 3200 60  0000 C CNN
	1    5770 3200
	1    0    0    -1  
$EndComp
$Comp
L GND #PWR033
U 1 1
P 6000 3200
F 0 "#PWR033" H 6000 2950 50  0001 C CNN
F 1 "GND" H 6000 3050 50  0000 C CNN
F 2 "" H 6000 3200 60  0000 C CNN
F 3 "" H 6000 3200 60  0000 C CNN
	1    6000 3200
	1    0    0    -1  
$EndComp
$Comp
L GND #PWR034
U 1 1
P 6230 3200
F 0 "#PWR034" H 6230 2950 50  0001 C CNN
F 1 "GND" H 6230 3050 50  0000 C CNN
F 2 "" H 6230 3200 60  0000 C CNN
F 3 "" H 6230 3200 60  0000 C CNN
	1    6230 3200
	1    0    0    -1  
$EndComp
$Comp
L GND #PWR035
U 1 1
P 6460 3200
F 0 "#PWR035" H 6460 2950 50  0001 C CNN
F 1 "GND" H 6460 3050 50  0000 C CNN
F 2 "" H 6460 3200 60  0000 C CNN
F 3 "" H 6460 3200 60  0000 C CNN
	1    6460 3200
	1    0    0    -1  
$EndComp
$Comp
L GND #PWR036
U 1 1
P 6680 3200
F 0 "#PWR036" H 6680 2950 50  0001 C CNN
F 1 "GND" H 6680 3050 50  0000 C CNN
F 2 "" H 6680 3200 60  0000 C CNN
F 3 "" H 6680 3200 60  0000 C CNN
	1    6680 3200
	1    0    0    -1  
$EndComp
Wire Wire Line
	5770 3200 5770 3160
Wire Wire Line
	6000 3160 6000 3200
Wire Wire Line
	6230 3200 6230 3160
Wire Wire Line
	6460 3200 6460 3160
Wire Wire Line
	6680 3200 6680 3160
Wire Wire Line
	5770 2860 5770 2740
Connection ~ 5770 2740
Wire Wire Line
	6000 2860 6000 2640
Connection ~ 6000 2640
Wire Wire Line
	6230 2860 6230 2540
Connection ~ 6230 2540
Wire Wire Line
	6460 2860 6460 2440
Connection ~ 6460 2440
Wire Wire Line
	6680 2860 6680 2440
Connection ~ 6680 2440
$Comp
L JUMP_3X2 J38
U 1 1
P 3950 6860
F 0 "J38" H 3600 7060 50  0000 C CNN
F 1 "JUMP_3X2" V 3950 6910 40  0001 C CNN
F 2 "Mlab_Pin_Headers:Straight_2x03" H 3950 6860 60  0001 C CNN
F 3 "" H 3950 6860 60  0000 C CNN
	1    3950 6860
	-1   0    0    1   
$EndComp
$Comp
L DIODE D4
U 1 1
P 4640 7120
F 0 "D4" H 4640 7220 40  0000 C CNN
F 1 "M4" H 4640 7020 40  0000 C CNN
F 2 "Mlab_D:Diode-SMA_Standard" H 4640 7120 60  0001 C CNN
F 3 "" H 4640 7120 60  0000 C CNN
	1    4640 7120
	0    -1   -1   0   
$EndComp
$Comp
L GND #PWR037
U 1 1
P 4440 7370
F 0 "#PWR037" H 4440 7120 50  0001 C CNN
F 1 "GND" H 4440 7220 50  0000 C CNN
F 2 "" H 4440 7370 60  0000 C CNN
F 3 "" H 4440 7370 60  0000 C CNN
	1    4440 7370
	1    0    0    -1  
$EndComp
$Comp
L GND #PWR038
U 1 1
P 4640 7370
F 0 "#PWR038" H 4640 7120 50  0001 C CNN
F 1 "GND" H 4640 7220 50  0000 C CNN
F 2 "" H 4640 7370 60  0000 C CNN
F 3 "" H 4640 7370 60  0000 C CNN
	1    4640 7370
	1    0    0    -1  
$EndComp
Wire Wire Line
	4350 6910 4640 6910
Wire Wire Line
	4640 6740 4640 6920
Wire Wire Line
	4640 7320 4640 7370
Wire Wire Line
	4440 7370 4440 6810
Wire Wire Line
	4440 6810 4350 6810
Wire Wire Line
	4350 7010 4440 7010
Connection ~ 4440 7010
$Comp
L VCC #PWR039
U 1 1
P 4640 6740
F 0 "#PWR039" H 4640 6590 50  0001 C CNN
F 1 "VCC" H 4640 6890 50  0000 C CNN
F 2 "" H 4640 6740 60  0000 C CNN
F 3 "" H 4640 6740 60  0000 C CNN
	1    4640 6740
	1    0    0    -1  
$EndComp
Connection ~ 4640 6910
Connection ~ 9080 1710
Connection ~ 9090 3490
$EndSCHEMATC
